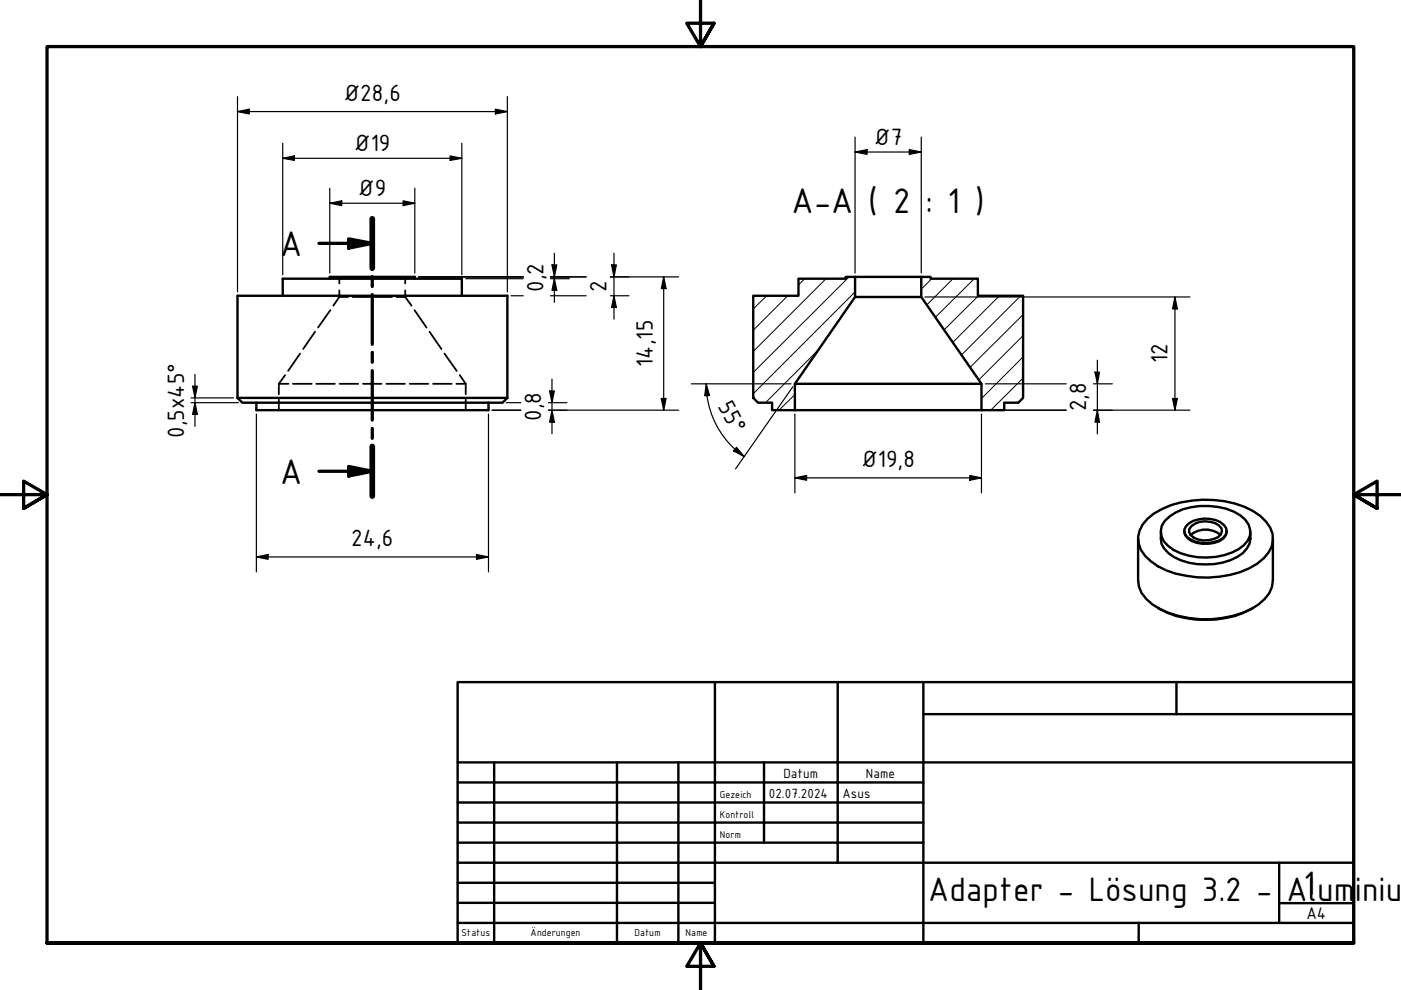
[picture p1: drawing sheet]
<svg xmlns="http://www.w3.org/2000/svg" width="297mm" height="210mm" viewBox="0 0 297 210" stroke-linecap="round" stroke-linejoin="round" font-family="sans-serif">
<!-- layer: Schraffur (ISO) -->
<g fill="none" stroke="#000" stroke-width=".21">
<path d="M170.6 59.1l-1.3 1.3M175.1 59.1l-15.4 15.4M180 58.7l-20.3 20.3M197.5 59.1l-2.2 2.2M202.1 59.1l-5.6 5.6M206.6 59.1l-8.3 8.2M162.6 62.7l-2.9 2.8M167 62.7l-7.3 7.3M173.6 74.1l-11.3 11.3M181.3 61.9l-21.6 21.6M207.5 62.7l-7.3 7.2M211.9 62.7l-9.9 9.9"/>
<path d="M216.4 62.7l-12.6 12.6M216.9 75.7l-8.8 8.8M216.9 71.2l-9.4 9.4M216.9 66.7l-11.2 11.2M168.5 83.7l-3.3 3.3M216.9 80.2l-6.8 6.8"/>
</g>
<!-- layer: Verdeckt (ISO) -->
<g fill="none" stroke="#000" stroke-width=".38">
<path d="M71.9 58.7v1.4M85.9 58.7v1.4M60.5 79.5l-1.4 1.9M63.6 75l-2.5 3.6M66.8 70.3l-2.5 3.7M70 65.8l-2.6 3.6M71.9 63h1.9M71.9 63l-1.2 1.8M71.9 61.6v1.4M74.7 63h3.8M79.4 63h3.7M84.1 63h1.8"/>
<path d="M85.9 63l1.3 1.8M85.9 61.6v1.4M87.9 65.8l2.5 3.6M91.1 70.3l2.5 3.7M94.2 75l2.6 3.6M97.5 79.5l1.2 1.9M59.1 81.4h2.1M59.1 81.4v2.2M59.1 84.7v2.3M62.1 81.4h4M67.1 81.4h3.9M72 81.4h3.9"/>
<path d="M77 81.4h3.9M81.9 81.4h4M86.9 81.4h3.9M91.8 81.4h4M96.8 81.4h1.9M98.7 81.4v2.2M98.7 84.7v2.3"/>
</g>
<!-- layer: Sichtbar (ISO) -->
<g fill="none" stroke="#000" stroke-width=".51">
<path d="M69.9 59.1v-.4h18v.4M181.3 58.7h14M195.3 58.7h2v.4h10v3.6h9.6v21.7l-1 1h-3v1.6h-4.8v-5.6l-12.8-18.4zM59.9 62.7v-3.6h38v3.6M159.7 62.7h9.6v-3.6h10v-.4h2v4.3l-12.8 18.4v5.6h-4.8v-1.6h-3l-1-1zM181.3 63h14M50.4 84.4l1 1h55.2l1-1M50.4 84.4h57.2M50.4 84.4v-21.7h57.2v21.7M54.4 85.4v1.6h49.2v-1.6M168.5 87h39.6M168.5 81.4h39.6"/>
<path d="M241.3 114.2v8.8a6.3 6.3 0 0 0 3 5.1 21.9 21.9 0 0 0 19.1 1.9 11 11 0 0 0 5.7-4.2l.6-1.4 .2-1.4v-8.8M243.3 110a17.8 17.8 0 0 1 11.7-4 19.3 19.3 0 0 1 12.2 3.4 6 6 0 0 1 2.4 6.5 9.3 9.3 0 0 1-4.7 4.6 22.5 22.5 0 0 1-19.4-.4 7.8 7.8 0 0 1-4.1-4.9 5.6 5.6 0 0 1 1.9-5.2zM246.1 112.7v1.5a4.7 4.7 0 0 0 2.8 3.9 15.1 15.1 0 0 0 13.4 0 5 5 0 0 0 2.8-5.4M247 110.5a11.3 11.3 0 0 1 9.3-3.2 11.4 11.4 0 0 1 7.7 2.9 3.6 3.6 0 0 1-.2 5.3 13.4 13.4 0 0 1-11.7 2.3 8.6 8.6 0 0 1-5.3-3 3.6 3.6 0 0 1 .2-4.3zM251.1 112.6a2.3 2.3 0 0 0 1.6 2.1 7 7 0 0 0 6.7-.6l.5-.7 .2-.8M252 111a6.4 6.4 0 0 1 7.5 .4 1.72 1.72 0 0 1-.3 2.7 6.7 6.7 0 0 1-7.5-.3 1.72 1.72 0 0 1 .3-2.8zM252.4 113.4a4.9 4.9 0 0 1 6.4 0M252.6 111.5a4.7 4.7 0 0 1 6.4 .5 1.78 1.78 0 0 1-1.6 2.3 4.8 4.8 0 0 1-4.9-.9l-.4-.6 .1-.6zM245.5 128.9a21.1 21.1 0 0 0 19.9 .2l.3-.2"/>
</g>
<!-- layer: Schnittlinie (ISO) -->
<path d="M67.6 51.6h11.3M73.9 50.6l5 1-5 1zM78.9 46.4v10.5M78.9 58.6v2.1M78.9 62.5v10.5M78.9 74.7v2.1M78.9 78.6v10.5M67.6 99.9h11.3M73.9 98.9l5 1-5 1zM78.9 90.8v2.1M78.9 94.7v10.5" fill="none" stroke="#000" stroke-width=".7"/>
<path d="M78.9 46.4v10.5M78.9 94.7v10.5" fill="none" stroke="#000" stroke-width="1.2"/>
<path d="M73.9 50.6l5 1-5 1zM73.9 98.9l5 1-5 1z" fill="#000"/>
<!-- layer: Rahmen (ISO) -->
<path d="M148.5 -.1v10l-2.9-5h5.8l-2.9 5 2.9-5M0 104.9h10l-5-2.9v5.8l5-2.9-5 2.9M297 104.9h-10l5-2.9v5.8l-5-2.9 5 2.9M10 199.9v-190h277v190h-277h277M151.4 204.9l-2.9-5 2.9 5h-5.8l2.9-5v10" fill="none" stroke="#000" stroke-width=".7"/>
<!-- layer: Titel (ISO) -->
<g fill="none" stroke="#000" stroke-width=".51">
<path d="M97 144.6h190v55.3h-190zM151.6 144.6v55.3M177.6 144.6v38.3M195.8 151.4h91.2M195.8 144.6v55.3M249.4 144.6v6.8M97 165.9h98.8M97 170.2h98.8M97 174.4h98.8M97 178.7h98.8M97 161.6h190M104.8 161.6v38.3"/>
<path d="M130.8 161.6v38.3M143.8 161.6v38.3M162 161.6v17.1M97 195.7h190M97 182.9h190M97 187.2h54.6M97 191.4h54.6M241.4 195.7v4.2M271.2 191.5h15.8M271.2 182.9v12.8"/>
</g>
<g fill="none" stroke="#000" stroke-width=".25">
<path d="M50.4 23.7l2.4-.6v1.1zM50.4 23.7h57.2M50.4 20.5v41.4M59.9 33.6l2.5-.5v.9zM59.9 33.6h38M59.9 30.4v27.9M69.9 39.9v18M87.9 39.9v18M95.4 33.1l2.5 .5-2.5 .4zM97.9 30.4v27.9M105 23.1l2.6 .6-2.6 .5zM107.6 20.5v41.4"/>
<path d="M181.3 32.2l2.5-.5v1zM181.3 32.2h14M181.3 29.1v28.8M192.8 31.7l2.5 .5-2.5 .5zM195.3 29.1v28.8M69.9 43.1l2.6-.5v1zM69.9 43.1h18M85.5 42.6l2.4 .5-2.4 .5zM88.8 58.7h22.1M98.7 59.1h12.2M116.7 58.7h7.6M116.7 59.1h4"/>
<path d="M117 56.2h1l-.5 2.5zM117.5 59.1l.5 2.5h-1zM117.5 53.7v10.4M129.4 58.7h14.5M129.7 56.2h1l-.5 2.5zM130.2 53.7v14M140.7 58.7l.5 2.5h-1zM140.7 58.7v28.3M41.3 79.4v11M108.3 62.7h2.6M116.7 62.7h7.6M129.4 62.7h3.9"/>
<path d="M130.2 62.7l.5 2.5h-1zM196.1 63h56.2M232.2 78.9h.9l-.4 2.5zM232.7 76.4v15.6M249.1 63l.5 2.5h-1zM249.1 63v24M40.5 85.4h10M40.5 84.4h9M40.8 81.9h1l-.5 2.5zM41.3 85.4l.5 2.5h-1zM54.4 87.8v33.5M103.6 87.8v33.5"/>
<path d="M104.3 87h6.1M107.3 85.4h3.1M116.3 87h27.6M116.3 85.4h3.9M116.5 82.9h1l-.5 2.5zM117 87l.5 2.5h-1zM117 80.4v11.6M140.2 84.5h1l-.5 2.5zM146.6 81.4h21.1M149.7 81.4l.7 2.5h-1zM149.7 81.4l.2 2.5M149.9 83.9a18.8 18.8 0 0 0 5.9 11.4"/>
<path d="M155.8 95.2l2 1.6M156.1 94.8l1.7 2-2.3-1.2zM168.1 82l-12.1 17.4M168.5 87.8v16.7M208.1 87.8v16.7M208.9 87h17.2M208.9 81.4h17.2M231.8 87h20.5M231.8 81.4h4M232.7 87l.4 2.5h-.9zM248.6 84.5h1l-.5 2.5zM54.4 118.1l2.4-.5v1z"/>
<path d="M54.4 118.1h49.2M101 117.6l2.6 .5-2.6 .5zM168.5 101.3l2.5-.5v1zM168.5 101.3h39.6M205.6 100.8l2.5 .5-2.5 .5z"/>
</g>
<g fill="#000">
<path d="M50.4 23.7l2.4-.6v1.1zM59.9 33.6l2.5-.5v.9zM95.4 33.1l2.5 .5-2.5 .4zM105 23.1l2.6 .6-2.6 .5zM181.3 32.2l2.5-.5v1zM192.8 31.7l2.5 .5-2.5 .5zM69.9 43.1l2.6-.5v1zM85.5 42.6l2.4 .5-2.4 .5zM117 56.2h1l-.5 2.5zM129.7 56.2h1l-.5 2.5zM117.5 59.1l.5 2.5h-1zM130.2 62.7l.5 2.5h-1z"/>
<path d="M140.7 58.7l.5 2.5h-1zM232.2 78.9h.9l-.4 2.5zM249.1 63l.5 2.5h-1zM40.8 81.9h1l-.5 2.5zM41.3 85.4l.5 2.5h-1zM116.5 82.9h1l-.5 2.5zM117 87l.5 2.5h-1zM140.2 84.5h1l-.5 2.5zM149.7 81.4l.7 2.5h-1zM156.1 94.8l1.7 2-2.3-1.2zM232.7 87l.4 2.5h-.9zM248.6 84.5h1l-.5 2.5z"/>
<path d="M54.4 118.1l2.4-.5v1zM101 117.6l2.6 .5-2.6 .5zM168.5 101.3l2.5-.5v1zM205.6 100.8l2.5 .5-2.5 .5z"/>
</g>
<g font-size="8.1">
<text x="167.8" y="45.2">A-A</text>
<text x="184.1" y="45.2">( 2</text>
<text x="196.2" y="45.2">: 1 )</text>
<text x="59.4" y="54.3">A</text>
<text x="59.4" y="102.5">A</text>
</g>
<g font-size="7.7">
<text x="196.8" y="191">Adapter - Lösung 3.2 -</text>
<text x="272.8" y="191">A1lum</text>
<text x="287.3" y="191">i</text>
<text x="288.8" y="191">niu</text>
</g>
<g font-size="5.4">
<text x="72.9" y="21.4">Ø28,6</text>
<text x="75.1" y="31.9">Ø19</text>
<text x="185.4" y="30.6">Ø7</text>
<text x="75.9" y="41.5">Ø9</text>
<text x="115.3" y="61.9" transform="rotate(-90 115.3 61.9)">0,2</text>
<text x="128.6" y="61.9" transform="rotate(-90 128.6 61.9)">2</text>
<text x="138.4" y="77.8" transform="rotate(-90 138.4 77.8)">14,15</text>
<text x="247.5" y="77.1" transform="rotate(-90 247.5 77.1)">12</text>
<text x="114.7" y="89.3" transform="rotate(-90 114.7 89.3)">0,8</text>
<text x="152.1" y="86" transform="rotate(62 152.1 86)">55°</text>
<text x="230.3" y="87.2" transform="rotate(-90 230.3 87.2)">2,8</text>
<text x="39.1" y="92.9" transform="rotate(-90 39.1 92.9)">0,5x45°</text>
<text x="182.6" y="99">Ø19,8</text>
<text x="74.5" y="115.8">24,6</text>
</g>
<text font-size="3.9" x="277" y="194.9">A4</text>
<g font-size="3">
<text x="166.1" y="164.9">Datum</text>
<text x="183.6" y="164.9">Name</text>
<text x="163" y="169.1">02.07.2024</text>
<text x="178.6" y="169.1">Asus</text>
</g>
<g font-size="2.3">
<text x="152.6" y="169.1">Gezeich</text>
<text x="152.6" y="173.4">Kontroll</text>
<text x="152.6" y="177.6">Norm</text>
<text x="97.9" y="198.5">Status</text>
<text x="112.5" y="198.5">Änderungen</text>
<text x="134.6" y="198.5">Datum</text>
<text x="145.4" y="198.5">Name</text>
</g>
</svg>
